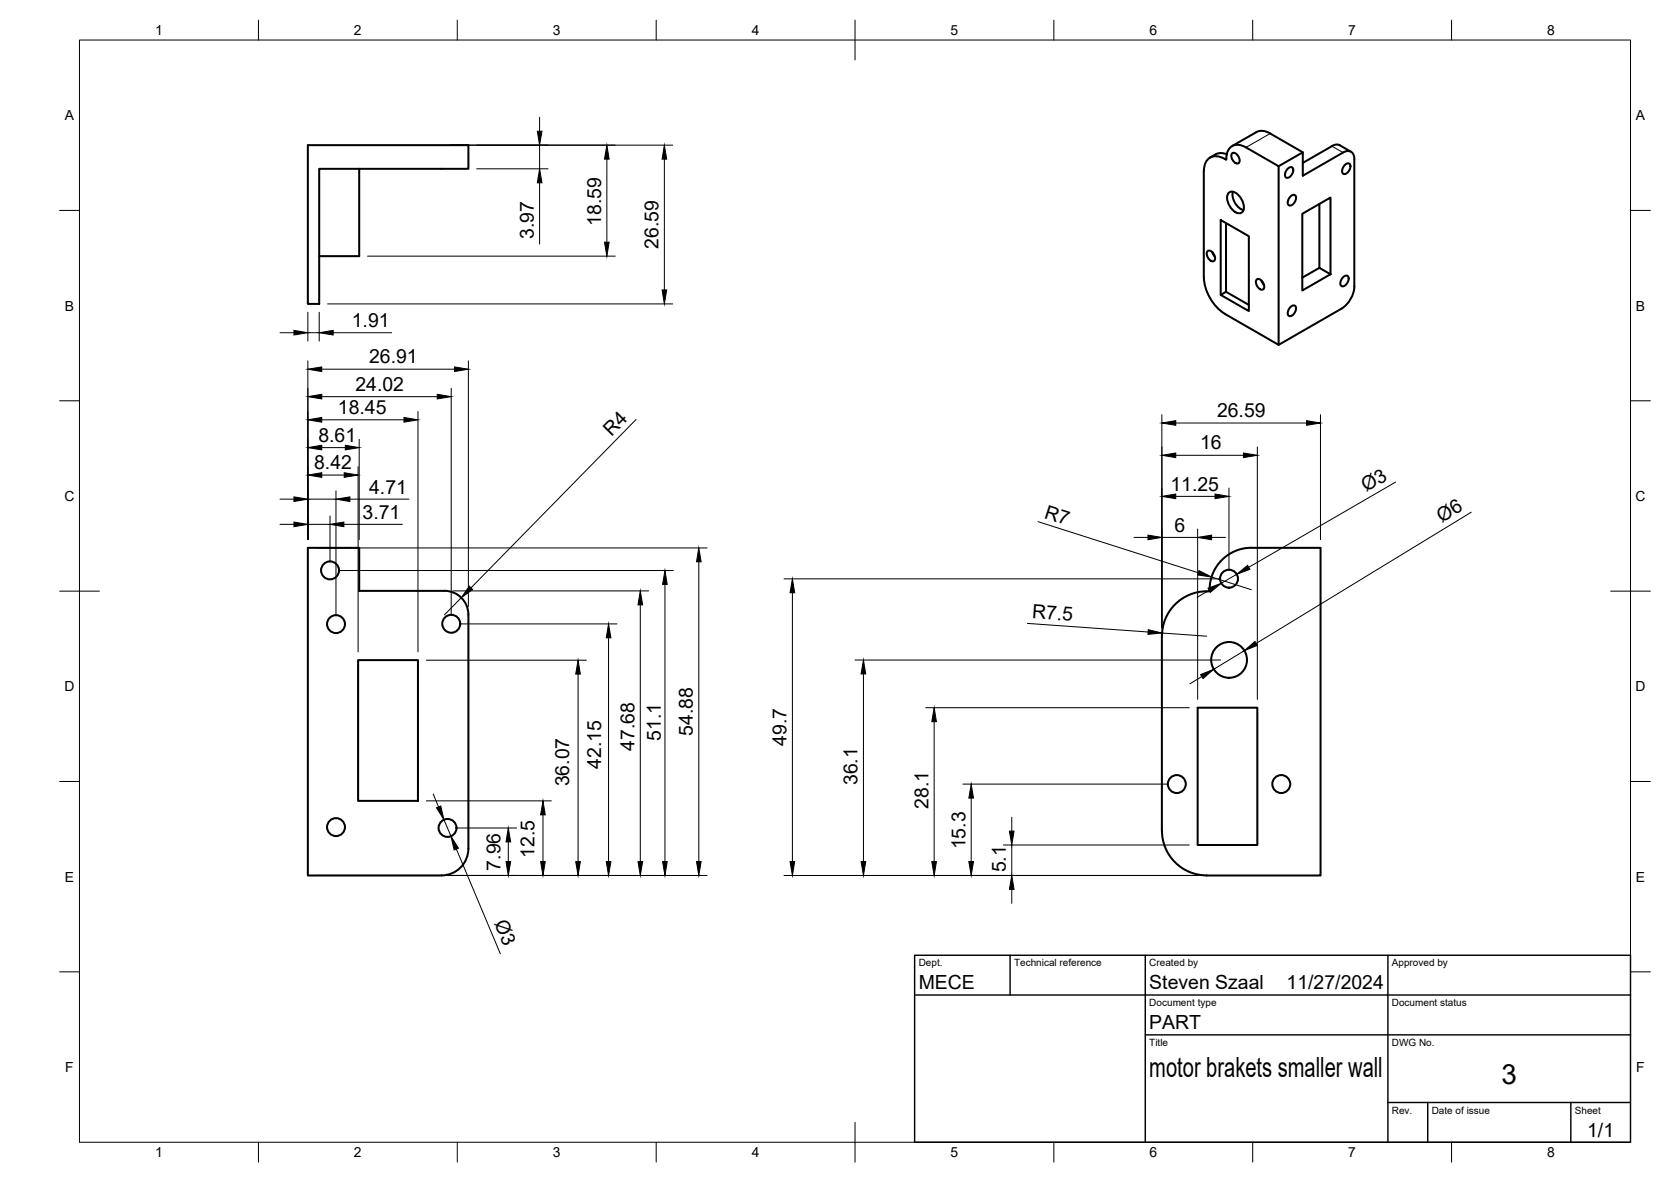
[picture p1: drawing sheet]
<svg xmlns="http://www.w3.org/2000/svg" width="420mm" height="297mm" viewBox="0 0 420 297" stroke-linecap="round" stroke-linejoin="round" font-family="sans-serif">
<!-- layer: Visible -->
<g fill="none" stroke="#000" stroke-width=".51">
<path d="M77.4 36.5h40.4v5.9h-37.5v34h-2.9zM305.6 38.8l-1.4 .8M308.5 38.8l-1.6-.3-1.3 .3M309.8 36.7l6.1-3.5a3.5 3.5 0 0 1 3.5 .3l8.2 4.8M309.8 38.5a1.28 1.28 0 0 1 1.7 1 .9 .9 0 0 1 .3 1 .9 .9 0 0 1-.8 .6 1.95 1.95 0 0 1-1.2-2.6zM336.9 36.5l2.8 1.6M336.9 36.5l-.7-.2-.8 .2-7.8 4.4M90.3 42.4v22h-10M302.7 43v26.7M302.7 43a3.2 3.2 0 0 1 1.5-3.4 3.2 3.2 0 0 1 3.8 .4l.3 .2a3.3 3.3 0 0 1 2.5-3.8l1.6 .2 .9 .4 8.2 4.8v44.9l-13.5-7.8a11.7 11.7 0 0 1-5.3-9.2M306.9 55.3l7.1 4.1v18.8l-7.1-4.1zM308.3 56.1v17.2l-1.4 .8"/>
<path d="M308.8 48.6a1.8 1.8 0 0 1 2.8 .6l.7 1.1a2.54 2.54 0 0 1-.1 3.2 2.74 2.74 0 0 1-3.2-2 3.2 3.2 0 0 1-.2-2.9zM310 48.2a4.2 4.2 0 0 0 2.7 4.6M321.5 41.8l6.1-3.5v5.9l10.1-5.9a1.73 1.73 0 0 1 2-.2 1.73 1.73 0 0 1 .8 1.9v32a7 7 0 0 1-3.1 5.5M323.8 42.4a.77 .77 0 0 1 1.3 0 1.95 1.95 0 0 1-1.6 2.3 1.29 1.29 0 0 1 0-2zM324.5 49.3a.77 .77 0 0 1 1.3 0 1.95 1.95 0 0 1-1.6 2.4 1.29 1.29 0 0 1 0-2zM327.4 53.7l7.1-4.1v19.3l-7.1 4.1zM331.7 51.3v16l2.8 1.6M338.2 41.4a.77 .77 0 0 1 1.3 0 1.95 1.95 0 0 1-1.6 2.3 1.29 1.29 0 0 1 0-1.9zM303.6 63.1a1.28 1.28 0 0 1 1.7 1 .9 .9 0 0 1 .3 1 .9 .9 0 0 1-.8 .6 1.95 1.95 0 0 1-1.2-2.6zM304.8 63.4l.7 1.1M308.3 73.3l5.7 3.3M316 70.2a1.28 1.28 0 0 1 1.7 1 .9 .9 0 0 1 .2 1 .9 .9 0 0 1-.7 .6 1.95 1.95 0 0 1-1.2-2.6z"/>
<path d="M317.2 70.5l.6 1.1M324.5 77.1a.77 .77 0 0 1 1.3 0 1.95 1.95 0 0 1-1.6 2.3 1.29 1.29 0 0 1 0-1.9zM331.7 67.3l-4.3 2.5M337.4 77.5l-15.9 9.2M337.7 69.6a.77 .77 0 0 1 1.4 0 1.95 1.95 0 0 1-1.7 2.4 1.29 1.29 0 0 1 0-2zM314.6 137.7h17.4v82.3h-28.6a11.3 11.3 0 0 1-11.2-11.3M314.7 137.7a10.5 10.5 0 0 0-10.6 10.9 11.3 11.3 0 0 0-11.9 11.2M117.8 154.5a6 6 0 0 0-6-6h-21.5v-10.8h-12.9v82.3h33.6a6.8 6.8 0 0 0 6.8-6.7M117.8 154.5v58.8M292.1 159.9v48.9M90 165.9h15.1v35.4h-15.1zM301.1 177.8h15v34.6h-15z"/>
<circle cx="83" cy="143.3" r="2.25"/>
<circle cx="84.5" cy="156.8" r="2.25"/>
<circle cx="113.5" cy="156.8" r="2.25"/>
<circle cx="309" cy="145.4" r="2.25"/>
<circle cx="309" cy="165.8" r="4.5"/>
<circle cx="295.9" cy="197" r="2.25"/>
<circle cx="322.2" cy="197" r="2.25"/>
<circle cx="84.5" cy="207.9" r="2.25"/>
<circle cx="112.5" cy="208.1" r="2.25"/>
</g>
<!-- layer: Visible Narrow -->
<path d="M308.4 39.8l-.4 .2M319.4 33.6l-6.1 3.4M334.9 36.7l2.8 1.6" fill="none" stroke="#000" stroke-width=".25"/>
<!-- layer: BORDER -->
<g fill="none" stroke="#000" stroke-width=".25">
<path d="M20 10.1h390v276.9h-390zM65 5.1v5M115 5.1v5M165 5.1v5M215 5.1v10M265 5.1v5M315 5.1v5M365 5.1v5M15 52.9h5M410 52.9h5M15 100.7h5M410 100.7h5"/>
<path d="M15 148.6h10M405 148.6h10M15 196.4h5M410 196.4h5M15 244.2h5M410 244.2h5M65 287v5M115 287v5M165 287v5M215 282.1v9.9M265 287v5M315 287v5"/>
<path d="M365 287v5"/>
</g>
<!-- layer: TITLEBLOCK -->
<path d="M230 240.1h180v46.9h-180zM230 250h180M254 240.1v9.9M288 240.1v46.9M349 240.1v46.9M288 260.1h122M349 277.1h61M359 277.1v9.9M395 277.1v9.9" fill="none" stroke="#000" stroke-width=".36"/>
<!-- layer: FD_Dimensions -->
<g fill="none" stroke="#000" stroke-width=".25">
<path d="M113.1 36.5h56M135.7 29.5v3.5M135.7 36.5v5.9M152.6 40v20.9M167 40v32.9M119.9 42.4h17.9M135.7 45.9v15.4M77.4 78.5v7.2M80.3 78.5v7.2M82.4 76.4h86.7M92.4 64.4h62.3M70.4 83.6h3.5"/>
<path d="M77.4 90.7v44.9M77.4 83.6h2.9M80.9 92.8h33.4M80.9 99.7h29M83.8 83.6h14.7M113.5 97.6v57.1M117.8 90.7v61.7M80.9 112.5h5.9M80.9 119.4h5.7M80.9 105.5h20.7M90 117.3v46.5M90.3 110.4v25.2"/>
<path d="M105.1 103.4v60.4M159.9 105.4l-41.5 42.3M292.1 104.2v53.6M295.6 106.3h32.9M295.6 114.4h17.1M316.1 112.3v63.5M332 104.2v31.4M70.4 131.8h3.5M70.4 125.4h3.5M77.4 131.8h5.6M77.4 125.4h7.1M79.5 137.7h98.3"/>
<path d="M83 129.7v11.6M84.5 123.3v31.5M86.5 131.8h14.7M88 125.4h14.8M261 131.1l40.3 12.8M285.1 135.1h3.5M292.1 135.1h9M295.6 124.7h9.9M301.1 133v42.8M304.7 135.1h3.4M309 122.6v20.7M350.9 121.1l-36.9 21.5"/>
<path d="M369.9 128.7l-54.1 33M85.1 143.4h84.2M113.9 148.5h49.2M115.5 156.8h39.6M116 150.2l-4.2 4.3M161 152v64.5M167.2 146.9v69.6M175.7 141.2v75.3M197.1 145.5h109.8M199.2 149v67.5M258.3 156.7l30.4 2.1M292.2 159.1l11.2 .8"/>
<path d="M304 148.3l-3 1.8M304.6 145l10 3.2M311 144.3l-3.9 2.3M107.2 165.9h40.2M145.4 169.4v47.1M153 160.3v56.2M215 165.9h91.9M217.1 169.4v47.1M232.8 177.8h66.2M302.2 170l-3 1.8M312.9 163.5l-7.7 4.7M108.9 199.5l1.4 3.3"/>
<path d="M234.9 181.4v35.1M242.1 197h51.7M107.2 201.3h31.4M111.6 206l1.8 4.1M114.6 208.1h15.3M114.7 213.4l11.1 26.3M127.8 211.6v4.9M136.5 204.8v11.7M244.2 200.6v15.9M252.3 212.4h46.7M254.4 205.4v3.5M254.4 212.4v7.6"/>
<path d="M79.5 220h98.3M197.1 220h104.2M254.4 223.5v3.5"/>
</g>
<g fill="#000" stroke="#000" stroke-width=".25">
<path d="M135.1 33h1.2l-.6 3.5zM152.6 36.5l.6 3.5h-1.2zM167 36.5l.6 3.5h-1.1zM135.7 42.4l.6 3.5h-1.2zM152 60.9h1.2l-.6 3.5zM166.5 72.9h1.1l-.6 3.5zM73.9 83l3.5 .6-3.5 .6zM77.4 92.8l3.5-.6v1.2zM77.4 99.7l3.5-.6v1.2zM80.3 83.6l3.5-.6v1.2zM109.9 99.1l3.6 .6-3.6 .6zM114.3 92.2l3.5 .6-3.5 .6z"/>
<path d="M77.4 112.5l3.5-.6v1.2zM77.4 119.4l3.5-.6v1.2zM77.4 105.5l3.5-.6v1.2zM86.6 118.8l3.4 .6-3.4 .6zM86.8 111.9l3.5 .6-3.5 .6zM101.6 104.9l3.5 .6-3.5 .6zM292.1 106.3l3.5-.6v1.2zM292.1 114.4l3.5-.6v1.2zM312.7 113.8l3.4 .6-3.4 .6zM328.5 105.7l3.5 .6-3.5 .6zM73.9 131.2l3.5 .6-3.5 .6zM73.9 124.9l3.5 .5-3.5 .6z"/>
<path d="M83 131.8l3.5-.6v1.2zM84.5 125.4l3.5-.5v1.1zM288.6 134.5l3.5 .6-3.5 .5zM292.1 124.7l3.5-.6v1.2zM301.1 135.1l3.6-.6v1.1zM305.5 124.1l3.5 .6-3.5 .6zM118 147.3l.8 .8-2.8 2.1zM161 148.5l.6 3.5h-1.2zM167.2 143.4l.6 3.5h-1.2zM175.7 137.7l.6 3.5h-1.2zM199.2 145.5l.6 3.5h-1.2zM288.7 158.2l3.5 .9-3.6 .3z"/>
<path d="M301.5 143.4l3.1 1.6-3.5-.5zM303.7 147.8l3.4-1.2-2.8 2.3zM311 144.3l2.7-2.2 .6 1zM145.4 165.9l.5 3.5h-1.1zM153 156.8l.6 3.5h-1.2zM217.1 165.9l.6 3.5h-1.2zM301.9 169.5l3.3-1.3-2.7 2.3zM312.9 163.5l2.7-2.3 .5 1zM234.9 177.8l.6 3.6h-1.2zM109.7 203l1.1-.4 .8 3.4zM113.4 210.1l1.9 3.1-1.1 .4zM127.2 216.5h1.2l-.6 3.5z"/>
<path d="M127.8 208.1l.6 3.5h-1.2zM135.9 216.5h1.2l-.6 3.5zM136.5 201.3l.6 3.5h-1.2zM144.8 216.5h1.1l-.5 3.5zM152.4 216.5h1.2l-.6 3.5zM160.4 216.5h1.2l-.6 3.5zM166.6 216.5h1.2l-.6 3.5zM175.1 216.5h1.2l-.6 3.5zM198.6 216.5h1.2l-.6 3.5zM216.5 216.5h1.2l-.6 3.5zM234.3 216.5h1.2l-.6 3.5zM243.6 216.5h1.2l-.6 3.5z"/>
<path d="M244.2 197l.6 3.6h-1.2zM253.8 208.9h1.2l-.6 3.5zM254.4 220l.6 3.5h-1.2z"/>
</g>
<g font-size="7">
<text x="289" y="270.6">motor brakets smaller wall</text>
<text x="377.5" y="272.3">3</text>
</g>
<g font-size="4.9">
<text x="151.1" y="56.7" transform="rotate(-90 151.1 56.7)">18.59</text>
<text x="134.2" y="60.1" transform="rotate(-90 134.2 60.1)">3.97</text>
<text x="165.6" y="62.5" transform="rotate(-90 165.6 62.5)">26.59</text>
<text x="88.5" y="82.2">1.91</text>
<text x="92.8" y="91.3">26.91</text>
<text x="89.4" y="98.2">24.02</text>
<text x="85" y="104">18.45</text>
<text x="306" y="104.8">26.59</text>
<text x="80.1" y="111">8.61</text>
<text x="153.7" y="109.7" transform="rotate(-45 153.7 109.7)">R4</text>
<text x="301.8" y="113">16</text>
<text x="79" y="117.9">8.42</text>
<text x="92.8" y="124">4.71</text>
<text x="294.3" y="123.3">11.25</text>
<text x="343.5" y="123.7" transform="rotate(-30 343.5 123.7)">Ø3</text>
<text x="91.2" y="130.3">3.71</text>
<text x="262.4" y="130.1" transform="rotate(18 262.4 130.1)">R7</text>
<text x="362.5" y="131.4" transform="rotate(-31 362.5 131.4)">Ø6</text>
<text x="295.3" y="133.6">6</text>
<text x="259.4" y="155.3" transform="rotate(4 259.4 155.3)">R7.5</text>
<text x="174.2" y="185" transform="rotate(-90 174.2 185)">54.88</text>
<text x="159.5" y="188.8" transform="rotate(-90 159.5 188.8)">47.68</text>
<text x="166.2" y="186.1" transform="rotate(-90 166.2 186.1)">51.1</text>
<text x="197.8" y="187.4" transform="rotate(-90 197.8 187.4)">49.7</text>
<text x="143.2" y="197.6" transform="rotate(-90 143.2 197.6)">36.07</text>
<text x="151.2" y="193.2" transform="rotate(-90 151.2 193.2)">42.15</text>
<text x="215.6" y="197.3" transform="rotate(-90 215.6 197.3)">36.1</text>
<text x="233.4" y="203.3" transform="rotate(-90 233.4 203.3)">28.1</text>
<text x="134.4" y="215.6" transform="rotate(-90 134.4 215.6)">12.5</text>
<text x="242.7" y="213.5" transform="rotate(-90 242.7 213.5)">15.3</text>
<text x="125.8" y="218.8" transform="rotate(-90 125.8 218.8)">7.96</text>
<text x="252.9" y="219.2" transform="rotate(-90 252.9 219.2)">5.1</text>
<text x="124.2" y="232" transform="rotate(67 124.2 232)">Ø3</text>
<text x="231" y="248.5">MECE</text>
<text x="289" y="248.5">Steven Szaal</text>
<text x="323.5" y="248.5">11/27/2024</text>
<text x="289" y="258.6">PART</text>
<text x="399.1" y="285.7">1/1</text>
</g>
<g font-size="3.5">
<text x="39" y="8.8">1</text>
<text x="89" y="8.8">2</text>
<text x="139" y="8.8">3</text>
<text x="189" y="8.8">4</text>
<text x="239" y="8.8">5</text>
<text x="289" y="8.8">6</text>
<text x="339" y="8.8">7</text>
<text x="389" y="8.8">8</text>
<text x="16.3" y="30.2">A</text>
<text x="411.3" y="30.2">A</text>
<text x="16.3" y="78">B</text>
<text x="411.3" y="78">B</text>
<text x="16.2" y="125.9">C</text>
<text x="411.2" y="125.9">C</text>
<text x="16.2" y="173.7">D</text>
<text x="411.2" y="173.7">D</text>
<text x="16.3" y="221.6">E</text>
<text x="411.3" y="221.6">E</text>
<text x="16.4" y="269.4">F</text>
<text x="411.4" y="269.4">F</text>
<text x="39" y="290.8">1</text>
<text x="89" y="290.8">2</text>
<text x="139" y="290.8">3</text>
<text x="189" y="290.8">4</text>
<text x="239" y="290.8">5</text>
<text x="289" y="290.8">6</text>
<text x="339" y="290.8">7</text>
<text x="389" y="290.8">8</text>
</g>
<g font-size="2.5">
<text x="231" y="242.9">Dept.</text>
<text x="255" y="242.9">Technical reference</text>
<text x="289" y="242.9">Created by</text>
<text x="350" y="242.9">Approved by</text>
<text x="289" y="252.8">Document type</text>
<text x="350" y="252.8">Document status</text>
<text x="289" y="262.9">Title</text>
<text x="350" y="262.9">DWG No.</text>
<text x="350" y="279.9">Rev.</text>
<text x="360" y="279.9">Date of issue</text>
<text x="396" y="279.9">Sheet</text>
</g>
</svg>
